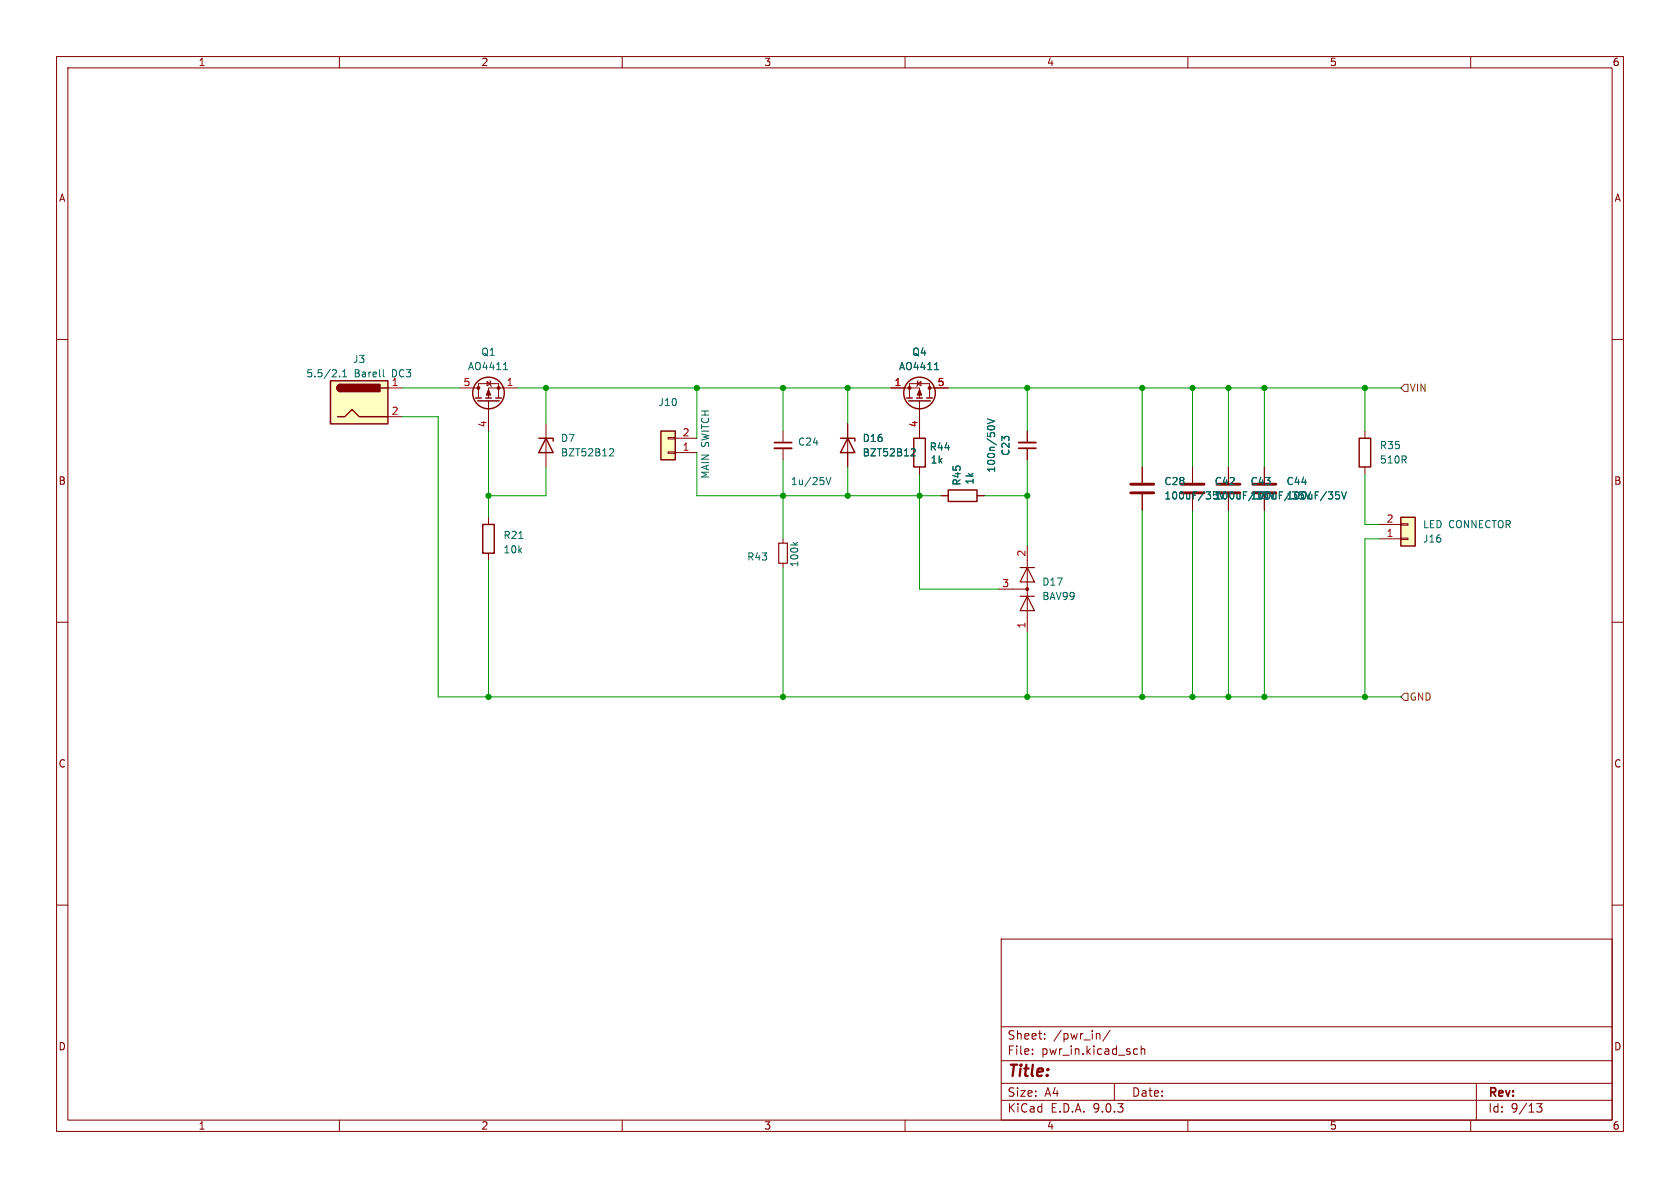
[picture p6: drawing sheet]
<svg xmlns="http://www.w3.org/2000/svg" width="297mm" height="210mm" viewBox="0 0 297 210" stroke-linecap="round" stroke-linejoin="round" font-family="sans-serif">
<g fill="none" stroke="#840000" stroke-width=".18">
<path d="M10 10h277v190h-277zM12 12h273v186h-273zM60 10v2M110 10v2M160 10v2M210 10v2M260 10v2M10 60h2M241.3 76.2v1.3M285 60h2M138.4 95.3v.7M138.4 99.6v.7"/>
<path d="M241.3 82.6v1.2M10 110h2M285 110h2M10 160h2M177 166h108v32h-108zM285 160h2M60 198v2M110 198v2M160 198v2M177 194.5h108M177 191.5h108M177 187.5h108"/>
<path d="M177 181.5h108M182.5 186.3v.1M182.5 185.5v.1M184.7 183.6v.1M184.7 182.8v.1M194.2 182.7l.3 .2v.8M196.2 182.1l-1.2 2M197 191.5v3M200.7 185.4l.4 .1M201.1 186.3l-.4 .1M201.7 185.5l.3-.1 .3 .1 .1 .9M201.7 184.9v1.5"/>
<path d="M210 198v2M260 198v2M261 191.5v6.5M271.7 195.1h.9l-.5 .6 .4 .1v.7l-.2 .1-.6-.1"/>
</g>
<path d="M137.7 96h1.5v3.6h-1.5z" fill="none" stroke="#840000" stroke-width=".2"/>
<path d="M140.2 95.9l.5 .4M141 95.9l-.4 .3" fill="none" stroke="#006464" stroke-width=".18"/>
<path d="M240.3 77.5h2v5.1h-2z" fill="none" stroke="#840000" stroke-width=".25"/>
<path d="M247.6 91.4h2.6v5.1h-2.6z" fill="#ffffc2"/>
<g fill="none" stroke="#840000" stroke-width=".25">
<path d="M95.2 77.5h2.6v.5M96.5 77.5l1.3 2.5h-2.6zM148.6 77.5h2.5v.5M149.9 77.5l1.2 2.5h-2.5zM160.3 70.4h1M160.7 70.9h3.8M161.5 77.5h2.1v5.1h-2.1zM162.1 70.4h1M163.8 70.4h1M167.6 86.6h5.1v2h-5.1zM247.6 91.4h2.6v5.1h-2.6z"/>
<circle cx="162.6" cy="69.5" r="2.79"/>
</g>
<g fill="none" stroke="#840000" stroke-width=".18">
<path d="M96.5 74.9v7.7M138.4 76.2v2M138.4 79.2v2.1M149.9 74.9v7.7M157.5 68.6h5.1v1.8M160.8 70.4v-2.6h3.5v2.6M162.2 67.8l.6-.4v.8zM162.3 67.3l-.1 .1v.8l-.1 .1M162.6 70.9v6.6M164.3 68.6h3.3M181.6 76.2v2M181.6 79.2v2.1"/>
<path d="M162.6 82.6v1.2M166.4 87.6h1.2M172.7 87.6h1.3M181.6 96.5v15.3M217.2 82.6v2.7M217.2 87.4v2.8M223.5 82.6v2.7M223.5 87.4v2.8M243.8 95.3h3.8M243.8 92.7h3.8M247.6 95.1h1.3v.3h-1.3zM247.6 92.6h1.3v.2h-1.3z"/>
<path d="M176.5 104.1h5.1"/>
</g>
<path d="M136.9 78.2h3.1M180.1 79.2h3" fill="none" stroke="#840000" stroke-width=".3"/>
<path d="M136.9 79.2h3.1M180.1 78.2h3" fill="none" stroke="#840000" stroke-width=".33"/>
<path d="M107.9 79.3l.5 .1 .1 .3-.8 .9h.8M161.3 79.3l.4 .1 .1 .3-.8 .9h.8M165.2 65.3h.7M174.6 75.6a.79 .79 0 0 1 1.2 0M174.6 74.1l1.2 .4-1.2 .4M146 84.4l.5 1.3 .4-1.3M236.1 86.9h.7M236.6 87.4l.2 .3v.3l-.2 .2M237.2 86.9l.4 1.3 .4-1.3" fill="none" stroke="#006464" stroke-width=".18"/>
<g fill="#840000" stroke="#840000" stroke-width=".18">
<path d="M162.6 68.8l.3 1.1h-.7z"/>
<circle cx="164.3" cy="68.6" r=".25"/>
<circle cx="160.8" cy="68.6" r=".25"/>
<circle cx="181.6" cy="104.1" r=".25"/>
</g>
<path d="M180.3 105.4h2.6M180.3 100.3h2.6M181.6 105.4l1.3 2.6h-2.6zM181.6 100.3l1.3 2.6h-2.6z" fill="none" stroke="#840000" stroke-width=".2"/>
<path d="M215.1 85.6h4.1M215.1 87.1h4.1M221.5 85.6h4.1M221.5 87.1h4.1" fill="none" stroke="#840000" stroke-width=".51"/>
<path d="M116.8 76.2h2.6v5.1h-2.6z" fill="#ffffc2"/>
<path d="M116.8 76.2h2.6v5.1h-2.6z" fill="none" stroke="#840000" stroke-width=".25"/>
<path d="M118.1 79.9h1.3v.2h-1.3zM118.1 77.3h1.3v.3h-1.3zM119.4 77.5h3.8M119.4 80h3.8" fill="none" stroke="#840000" stroke-width=".18"/>
<path d="M58.4 67.3h10.2v7.6h-10.2z" fill="#ffffc2"/>
<g fill="none" stroke="#840000" stroke-width=".25">
<path d="M58.4 67.3h10.2v7.6h-10.2zM59.7 73.7h1.3l1.2-1.3 1.3 1.3h5.1M60.2 67.9a.64 .64 0 0 0-.6 .7 .64 .64 0 0 0 .6 .6M67.3 68.6h1.3M84.1 70.4h1M84.5 70.9h3.8M85.9 70.4h1M87.6 70.4h1M85.3 92.7h2.1v5.1h-2.1z"/>
<circle cx="86.4" cy="69.5" r="2.79"/>
</g>
<g fill="#840000" stroke="#840000" stroke-width=".25">
<path d="M59.7 68.1l.5-.2v1.3a.63 .63 0 0 1-.6-.4 .63 .63 0 0 1 .1-.7z"/>
<path d="M60.2 67.9h7v1.3h-7z"/>
</g>
<g fill="none" stroke="#840000" stroke-width=".18">
<path d="M68.6 68.6h2.5M68.6 73.7h2.5M81.3 68.6h3.3M84.6 70.4v-2.6h3.5v2.6M86.1 67.4l.6 .4-.6 .4zM86.4 70.9v5.3M86.6 67.3l.1 .1v.8l.2 .1M91.4 68.6h-5v1.8M149.9 74.9v2.6M157.5 68.6h2.5M162.6 73.7v3.8M165.1 68.6h2.5"/>
<path d="M181.6 76.2v2M181.6 79.2v2.1M86.4 91.4v1.3M86.4 97.8v1.3M149.9 80v2.6M162.6 82.6v1.2M166.4 87.6h1.2M172.7 87.6h1.3M201.9 82.6v2.7M201.9 87.4v2.8M210.8 82.6v2.7M210.8 87.4v2.8"/>
<path d="M217.2 82.6v2.7M217.2 87.4v2.8M223.5 82.6v2.7M223.5 87.4v2.8"/>
</g>
<g fill="none" stroke="#006464" stroke-width=".18">
<path d="M60 66.5v.1M60.6 66.6h.7M60.6 65.7l.3-.4v1.3M67.8 65.3v1.1l.1 .2M89 65.3h.7M161.3 79.3l.4 .1 .1 .3-.8 .9h.8M165.2 65.3h.7M174.6 75.6a.79 .79 0 0 1 1.2 0M174.6 74.1l1.2 .4-1.2 .4M91.7 95.2h.8M236.1 86.9h.7M236.6 87.4l.2 .3v.3l-.2 .2"/>
<path d="M237.2 86.9l.4 1.3 .4-1.3"/>
</g>
<g fill="#840000" stroke="#840000" stroke-width=".18">
<path d="M86.4 68.8l.3 1.1h-.7z"/>
<circle cx="84.6" cy="68.6" r=".25"/>
<circle cx="88.1" cy="68.6" r=".25"/>
</g>
<path d="M199.9 85.6h4.1M199.9 87.1h4.1M208.8 85.6h4.1M208.8 87.1h4.1" fill="none" stroke="#840000" stroke-width=".51"/>
<path d="M247.6 68.6l.7-.7h.6v1.3h-.6zM247.6 123.2l.7-.6h.6v1.2h-.6z" fill="none" stroke="#725600" stroke-width=".18"/>
<g fill="none" stroke="#009600" stroke-width=".18">
<path d="M71.1 68.6h10.2M71.1 73.7h6.4v49.5h170.1M86.4 76.2v15.2M91.4 68.6h66.1M96.5 68.6v6.3M123.2 68.6v8.9M138.4 68.6v7.6M149.9 68.6v6.3M167.6 68.6h80M181.6 68.6v7.6M201.9 68.6v14M210.8 68.6v14"/>
<path d="M217.2 68.6v14M223.5 68.6v14M241.3 68.6v7.6M86.4 99.1v24.1M96.5 82.6v5h-10.1M123.2 80v7.6h43.2M138.4 81.3v14M149.9 82.6v5M162.6 83.8v20.3h13.9M174 87.6h7.6M181.6 81.3v15.2M201.9 90.2v33"/>
<path d="M210.8 90.2v33M217.2 90.2v33M223.5 90.2v33M241.3 83.8v8.9h2.5M243.8 95.3h-2.5v27.9M138.4 100.3v22.9M181.6 111.8v11.4"/>
</g>
<g fill="#009600" stroke="#009600" stroke-width=".18">
<circle cx="217.2" cy="68.6" r=".46"/>
<circle cx="210.8" cy="68.6" r=".46"/>
<circle cx="241.3" cy="123.2" r=".46"/>
<circle cx="223.5" cy="68.6" r=".46"/>
<circle cx="241.3" cy="68.6" r=".46"/>
<circle cx="162.6" cy="87.6" r=".46"/>
<circle cx="149.9" cy="87.6" r=".46"/>
<circle cx="138.4" cy="87.6" r=".46"/>
<circle cx="149.9" cy="68.6" r=".46"/>
<circle cx="138.4" cy="68.6" r=".46"/>
<circle cx="123.2" cy="68.6" r=".46"/>
<circle cx="138.4" cy="123.2" r=".46"/>
<circle cx="86.4" cy="123.2" r=".46"/>
<circle cx="96.5" cy="68.6" r=".46"/>
<circle cx="86.4" cy="87.6" r=".46"/>
<circle cx="210.8" cy="123.2" r=".46"/>
<circle cx="201.9" cy="123.2" r=".46"/>
<circle cx="217.2" cy="123.2" r=".46"/>
<circle cx="223.5" cy="123.2" r=".46"/>
<circle cx="181.6" cy="68.6" r=".46"/>
<circle cx="181.6" cy="87.6" r=".46"/>
<circle cx="201.9" cy="68.6" r=".46"/>
<circle cx="181.6" cy="123.2" r=".46"/>
</g>
<text font-size="2.8" fill="#840000" x="178" y="190.9">Title:</text>
<g font-size="2.1" fill="#840000">
<text x="178" y="184">Sheet:</text>
<text x="186.2" y="184">/pwr_in/</text>
<text x="178" y="186.7">File:</text>
<text x="184.1" y="186.7">pwr_in.kicad_sch</text>
<text x="178" y="196.9">KiCad</text>
<text x="178" y="194.1">Size:</text>
<text x="184.7" y="194.1">A4</text>
<text x="185.7" y="196.9">E.D.A.</text>
<text x="193.3" y="196.9">9.0.3</text>
<text x="200" y="194.1">Date:</text>
<text x="263" y="194.3">Rev:</text>
<text x="263" y="196.9">Id:</text>
<text x="267.1" y="196.9">9/13</text>
</g>
<g font-size="1.8" fill="#840000">
<text x="35" y="11.9">1</text>
<text x="85" y="11.9">2</text>
<text x="135" y="11.9">3</text>
<text x="185" y="11.9">4</text>
<text x="235" y="11.9">5</text>
<text x="285" y="11.9">6</text>
<text x="10.3" y="35.9">A</text>
<text x="285.3" y="35.9">A</text>
<text x="10.3" y="85.9">B</text>
<text x="285.3" y="85.9">B</text>
<text x="10.3" y="135.9">C</text>
<text x="285.3" y="135.9">C</text>
<text x="10.3" y="185.9">D</text>
<text x="285.3" y="185.9">D</text>
<text x="35" y="199.9">1</text>
<text x="85" y="199.9">2</text>
<text x="135" y="199.9">3</text>
<text x="185" y="199.9">4</text>
<text x="235" y="199.9">5</text>
<text x="285" y="199.9">6</text>
</g>
<g font-size="1.8" fill="#006464">
<text x="62.3" y="64.4">J3</text>
<text x="82.6" y="65.6">AO4411</text>
<text x="85" y="63.1">Q1</text>
<text x="158.8" y="65.6">AO4411</text>
<text x="161.2" y="63.1">Q4</text>
<text x="54.1" y="66.9">5.5/2.1</text>
<text x="62.6" y="66.9">Barell</text>
<text x="69.1" y="68.3">1</text>
<text x="69.4" y="66.9">DC3</text>
<text x="116.3" y="72">J10</text>
<text x="99.1" y="78.3">D7</text>
<text x="99.1" y="80.9">BZT52B12</text>
<text x="141" y="79">C24</text>
<text x="152.4" y="80.9">BZT52B12</text>
<text x="152.4" y="78.3">D16</text>
<text x="164.2" y="79.9">R44</text>
<text x="164.4" y="82.1">1k</text>
<text x="176.1" y="83.6" transform="rotate(-90 176.1 83.6)">100n/50V</text>
<text x="178.7" y="80.7" transform="rotate(-90 178.7 80.7)">C23</text>
<text x="243.8" y="82.1">510R</text>
<text x="243.8" y="79.6">R35</text>
<text x="125.6" y="84.7" transform="rotate(-90 125.6 84.7)">MAIN SWITCH</text>
<text x="139.7" y="86">1u/25V</text>
<text x="170" y="85.9" transform="rotate(-90 170 85.9)">R45</text>
<text x="172.3" y="85.8" transform="rotate(-90 172.3 85.8)">1k</text>
<text x="205.7" y="86">C28</text>
<text x="205.7" y="88.5">100uF/35V100uF/35V</text>
<text x="214.6" y="86">C42</text>
<text x="221" y="86">C43</text>
<text x="221" y="88.5">100uF/35V</text>
<text x="227.3" y="86">C44</text>
<text x="227.3" y="88.5">100uF/35V</text>
<text x="88.9" y="95.5">R21</text>
<text x="251.5" y="93.6">LED CONNECTOR</text>
<text x="88.9" y="98">10k</text>
<text x="132" y="99.3">R43</text>
<text x="141.3" y="100.4" transform="rotate(-90 141.3 100.4)">100k</text>
<text x="251.5" y="96.1">J16</text>
<text x="184.2" y="103.7">D17</text>
<text x="184.2" y="106.3">BAV99</text>
</g>
<g font-size="1.8" fill="#a90000">
<text x="81.8" y="68.3">5</text>
<text x="89.5" y="68.3">1</text>
<text x="158" y="68.3">1</text>
<text x="165.7" y="68.3">5</text>
<text x="69.1" y="73.4">2</text>
<text x="86.1" y="75.6" transform="rotate(-90 86.1 75.6)">4</text>
<text x="120.6" y="77.2">2</text>
<text x="162.3" y="75.6" transform="rotate(-90 162.3 75.6)">4</text>
<text x="120.6" y="79.8">1</text>
<text x="245" y="95">1</text>
<text x="245" y="92.5">2</text>
<text x="181.4" y="98.5" transform="rotate(-90 181.4 98.5)">2</text>
<text x="177.1" y="103.9">3</text>
<text x="181.4" y="111.2" transform="rotate(-90 181.4 111.2)">1</text>
</g>
<g font-size="1.8" fill="#725600">
<text x="249.1" y="69.4">VIN</text>
<text x="249.1" y="124.1">GND</text>
</g>
</svg>
